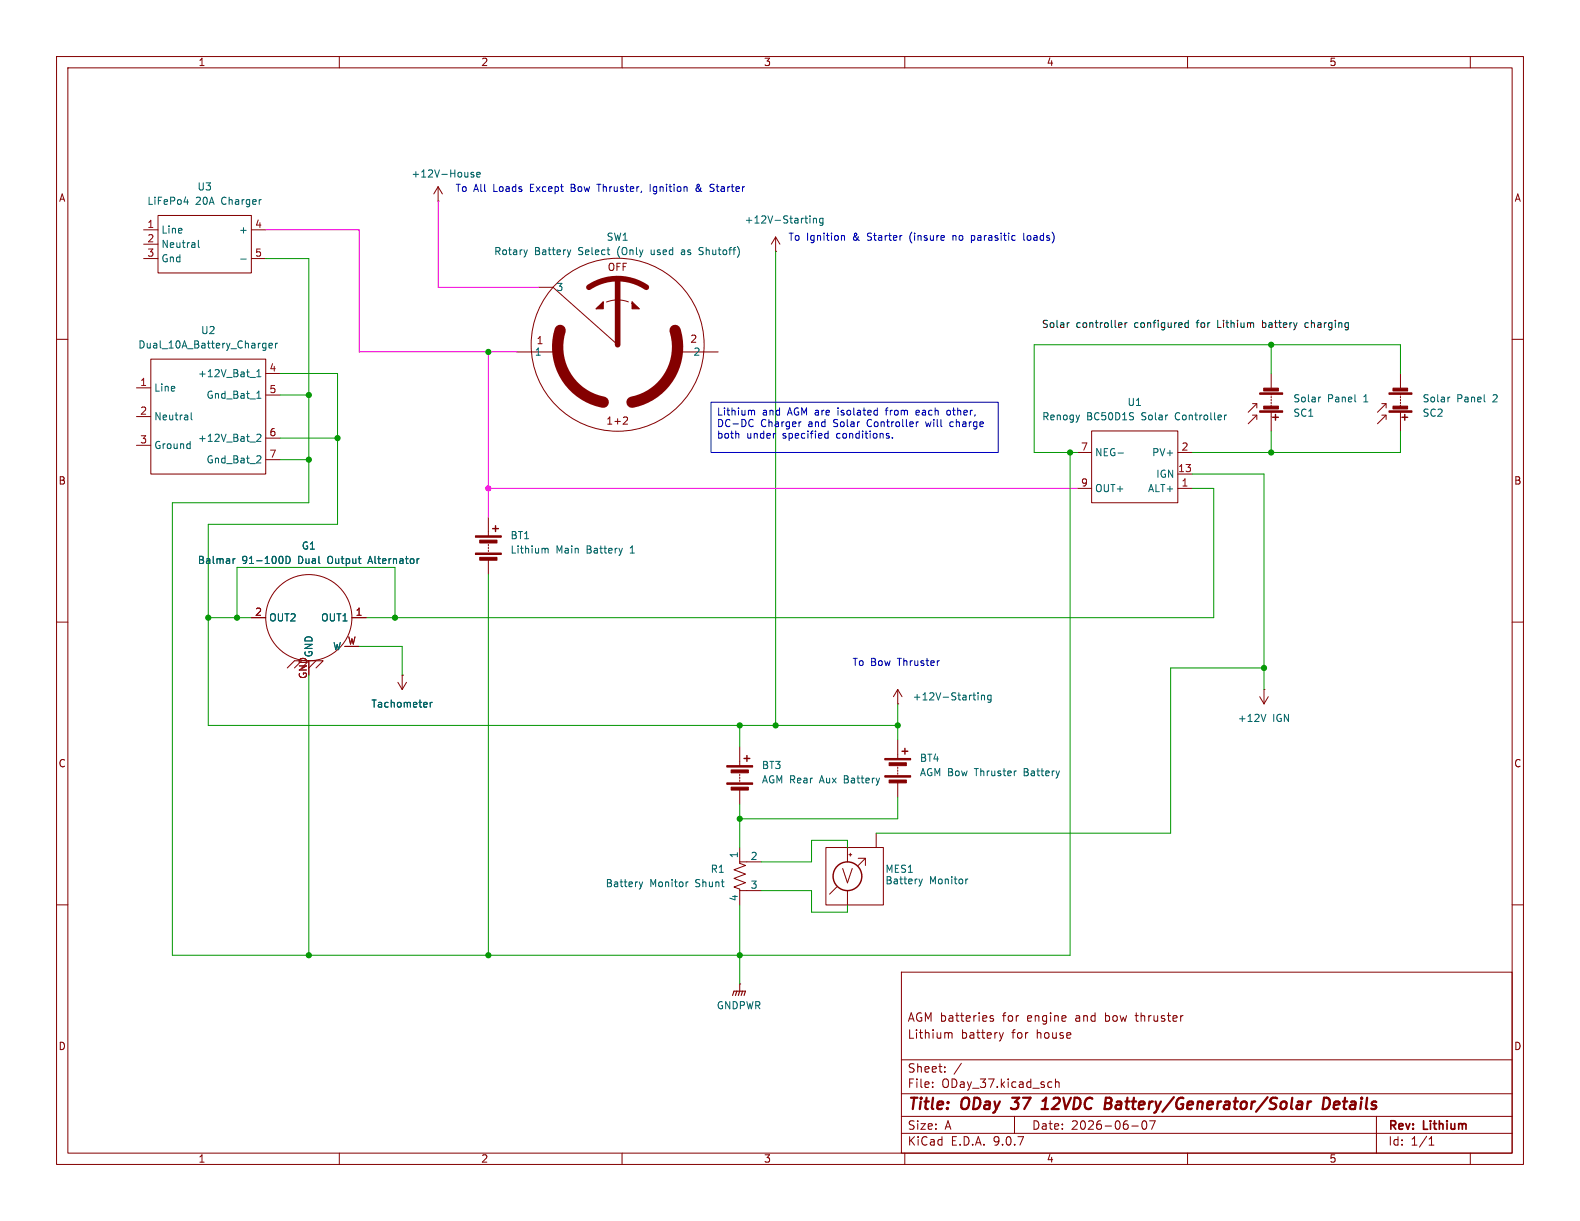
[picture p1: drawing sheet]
(kicad_sch
 (version 20250114)
 (generator "eeschema")
 (generator_version "9.0")
 (paper "A")
 (title_block
  (title "ODay 37 12VDC Battery/Generator/Solar Details")
  (date "2026-06-07")
  (rev "Lithium")
  (comment 1 "Lithium battery for house")
  (comment 2 "AGM batteries for engine and bow thruster"))
 (lib_symbols
  (symbol "Alternator:Balmar_Dual" (exclude_from_sim no) (in_bom yes) (on_board yes)
   (property "Reference" "G?" (at 0 2.54 0) (effects (font (size 1.27 1.27))))
   (property "Value" "Balmar_Dual_Output_Alternator" (at 0 0 0) (effects (font (size 1.27 1.27))))
   (property "Footprint" "" (at 0 0 0) (effects (font (size 1.27 1.27)) (hide yes)))
   (property "Datasheet" "" (at 0 0 0) (effects (font (size 1.27 1.27)) (hide yes)))
   (property "Description" "" (at 0 0 0) (effects (font (size 1.27 1.27)) (hide yes)))
   (symbol "Balmar_Dual_0_1"
    (polyline (pts (xy -2.54 -16.51) (xy -3.81 -17.78)) (stroke (width 0) (type default)) (fill (type none)))
    (polyline (pts (xy -2.54 -16.51) (xy 2.54 -16.51) (xy 1.27 -17.78)) (stroke (width 0) (type default)) (fill (type none)))
    (polyline (pts (xy -1.27 -16.51) (xy -2.54 -17.78)) (stroke (width 0) (type default)) (fill (type none)))
    (circle (center 0 -8.89) (radius 7.62) (stroke (width 0) (type default)) (fill (type none)))
    (polyline (pts (xy 0 -16.51) (xy -1.27 -17.78)) (stroke (width 0) (type default)) (fill (type none)))
    (polyline (pts (xy 1.27 -16.51) (xy 0 -17.78)) (stroke (width 0) (type default)) (fill (type none))))
   (symbol "Balmar_Dual_1_1"
    (pin output line (at -10.16 -8.89 0) (length 2.54) (name "OUT2" (effects (font (size 1.27 1.27)))) (number "2" (effects (font (size 1.27 1.27)))))
    (pin output line (at 0 -19.05 90) (length 2.54) (name "GND" (effects (font (size 1.27 1.27)))) (number "GND" (effects (font (size 1.27 1.27)))))
    (pin output line (at 8.89 -13.97 180) (length 2.54) (name "W" (effects (font (size 1.27 1.27)))) (number "W" (effects (font (size 1.27 1.27)))))
    (pin output line (at 10.16 -8.89 180) (length 2.54) (name "OUT1" (effects (font (size 1.27 1.27)))) (number "1" (effects (font (size 1.27 1.27))))))
   (embedded_fonts no))
  (symbol "Battery_Charger:Dual_10A_Battery_Charger" (exclude_from_sim no) (in_bom yes) (on_board yes)
   (property "Reference" "U?" (at 0 0 0) (effects (font (size 1.27 1.27))))
   (property "Value" "Dual_10A_Battery_Charger" (at 0 -2.032 0) (effects (font (size 1.27 1.27))))
   (property "Footprint" "" (at 0 0 0) (effects (font (size 1.27 1.27)) (hide yes)))
   (property "Datasheet" "" (at 0 0 0) (effects (font (size 1.27 1.27)) (hide yes)))
   (property "Description" "" (at 0 0 0) (effects (font (size 1.27 1.27)) (hide yes)))
   (symbol "Dual_10A_Battery_Charger_0_1"
    (rectangle (start -10.16 -3.81) (end 10.16 -24.13) (stroke (width 0) (type default)) (fill (type none))))
   (symbol "Dual_10A_Battery_Charger_1_1"
    (pin input line (at -12.7 -8.89 0) (length 2.54) (name "Line" (effects (font (size 1.27 1.27)))) (number "1" (effects (font (size 1.27 1.27)))))
    (pin input line (at -12.7 -13.97 0) (length 2.54) (name "Neutral" (effects (font (size 1.27 1.27)))) (number "2" (effects (font (size 1.27 1.27)))))
    (pin input line (at -12.7 -19.05 0) (length 2.54) (name "Ground" (effects (font (size 1.27 1.27)))) (number "3" (effects (font (size 1.27 1.27)))))
    (pin output line (at 12.7 -6.35 180) (length 2.54) (name "+12V_Bat_1" (effects (font (size 1.27 1.27)))) (number "4" (effects (font (size 1.27 1.27)))))
    (pin output line (at 12.7 -10.16 180) (length 2.54) (name "Gnd_Bat_1" (effects (font (size 1.27 1.27)))) (number "5" (effects (font (size 1.27 1.27)))))
    (pin output line (at 12.7 -17.78 180) (length 2.54) (name "+12V_Bat_2" (effects (font (size 1.27 1.27)))) (number "6" (effects (font (size 1.27 1.27)))))
    (pin output line (at 12.7 -21.59 180) (length 2.54) (name "Gnd_Bat_2" (effects (font (size 1.27 1.27)))) (number "7" (effects (font (size 1.27 1.27))))))
   (embedded_fonts no))
  (symbol "Battery_Charger:LiFePo4 20A Charger" (exclude_from_sim no) (in_bom yes) (on_board yes)
   (property "Reference" "U" (at 0 1.524 0) (effects (font (size 1.27 1.27))))
   (property "Value" "LiFePo4 20A Charger" (at 9.906 -0.254 0) (effects (font (size 1.27 1.27))))
   (property "Footprint" "" (at 0 0 0) (effects (font (size 1.27 1.27)) (hide yes)))
   (property "Datasheet" "" (at 0 0 0) (effects (font (size 1.27 1.27)) (hide yes)))
   (property "Description" "" (at 0 0 0) (effects (font (size 1.27 1.27)) (hide yes)))
   (symbol "LiFePo4 20A Charger_0_1"
    (rectangle (start 0 -1.27) (end 16.51 -11.43) (stroke (width 0) (type default)) (fill (type none))))
   (symbol "LiFePo4 20A Charger_1_1"
    (pin input line (at -2.54 -3.81 0) (length 2.54) (name "Line" (effects (font (size 1.27 1.27)))) (number "1" (effects (font (size 1.27 1.27)))))
    (pin input line (at -2.54 -6.35 0) (length 2.54) (name "Neutral" (effects (font (size 1.27 1.27)))) (number "2" (effects (font (size 1.27 1.27)))))
    (pin input line (at -2.54 -8.89 0) (length 2.54) (name "Gnd" (effects (font (size 1.27 1.27)))) (number "3" (effects (font (size 1.27 1.27)))))
    (pin output line (at 19.05 -3.81 180) (length 2.54) (name "+" (effects (font (size 1.27 1.27)))) (number "4" (effects (font (size 1.27 1.27)))))
    (pin output line (at 19.05 -8.89 180) (length 2.54) (name "-" (effects (font (size 1.27 1.27)))) (number "5" (effects (font (size 1.27 1.27))))))
   (embedded_fonts no))
  (symbol "Device:Battery"
   (pin_numbers (hide yes))
   (pin_names
    (offset 0) (hide yes)) (exclude_from_sim no) (in_bom yes) (on_board yes)
   (property "Reference" "BT" (at 2.54 2.54 0) (effects (font (size 1.27 1.27)) (justify left)))
   (property "Value" "Battery" (at 2.54 0 0) (effects (font (size 1.27 1.27)) (justify left)))
   (property "Footprint" "" (at 0 1.524 90) (effects (font (size 1.27 1.27)) (hide yes)))
   (property "Datasheet" "~" (at 0 1.524 90) (effects (font (size 1.27 1.27)) (hide yes)))
   (property "Description" "Multiple-cell battery" (at 0 0 0) (effects (font (size 1.27 1.27)) (hide yes)))
   (symbol "Battery_0_1"
    (rectangle (start -2.286 1.778) (end 2.286 1.524) (stroke (width 0) (type default)) (fill (type outline)))
    (rectangle (start -2.286 -1.27) (end 2.286 -1.524) (stroke (width 0) (type default)) (fill (type outline)))
    (rectangle (start -1.524 1.016) (end 1.524 0.508) (stroke (width 0) (type default)) (fill (type outline)))
    (rectangle (start -1.524 -2.032) (end 1.524 -2.54) (stroke (width 0) (type default)) (fill (type outline)))
    (polyline (pts (xy 0 1.778) (xy 0 2.54)) (stroke (width 0) (type default)) (fill (type none)))
    (polyline (pts (xy 0 0) (xy 0 0.254)) (stroke (width 0) (type default)) (fill (type none)))
    (polyline (pts (xy 0 -0.508) (xy 0 -0.254)) (stroke (width 0) (type default)) (fill (type none)))
    (polyline (pts (xy 0 -1.016) (xy 0 -0.762)) (stroke (width 0) (type default)) (fill (type none)))
    (polyline (pts (xy 0.762 3.048) (xy 1.778 3.048)) (stroke (width 0.254) (type default)) (fill (type none)))
    (polyline (pts (xy 1.27 3.556) (xy 1.27 2.54)) (stroke (width 0.254) (type default)) (fill (type none))))
   (symbol "Battery_1_1"
    (pin passive line (at 0 5.08 270) (length 2.54) (name "+" (effects (font (size 1.27 1.27)))) (number "1" (effects (font (size 1.27 1.27)))))
    (pin passive line (at 0 -5.08 90) (length 2.54) (name "-" (effects (font (size 1.27 1.27)))) (number "2" (effects (font (size 1.27 1.27))))))
   (embedded_fonts no))
  (symbol "Device:R_Shunt_US"
   (pin_numbers (hide yes))
   (pin_names
    (offset 0)) (exclude_from_sim no) (in_bom yes) (on_board yes)
   (property "Reference" "R" (at -5.08 0 90) (effects (font (size 1.27 1.27))))
   (property "Value" "R_Shunt_US" (at -3.048 0 90) (effects (font (size 1.27 1.27))))
   (property "Footprint" "" (at -1.778 0 90) (effects (font (size 1.27 1.27)) (hide yes)))
   (property "Datasheet" "~" (at 0 0 0) (effects (font (size 1.27 1.27)) (hide yes)))
   (property "Description" "Shunt resistor, US symbol" (at 0 0 0) (effects (font (size 1.27 1.27)) (hide yes)))
   (symbol "R_Shunt_US_1_1"
    (polyline (pts (xy 0 2.286) (xy 0 2.54)) (stroke (width 0) (type default)) (fill (type none)))
    (polyline (pts (xy 0 2.286) (xy 1.016 1.905) (xy 0 1.524) (xy -1.016 1.143) (xy 0 0.762)) (stroke (width 0) (type default)) (fill (type none)))
    (polyline (pts (xy 0 0.762) (xy 1.016 0.381) (xy 0 0) (xy -1.016 -0.381) (xy 0 -0.762)) (stroke (width 0) (type default)) (fill (type none)))
    (polyline (pts (xy 0 -0.762) (xy 1.016 -1.143) (xy 0 -1.524) (xy -1.016 -1.905) (xy 0 -2.286)) (stroke (width 0) (type default)) (fill (type none)))
    (polyline (pts (xy 0 -2.286) (xy 0 -2.54)) (stroke (width 0) (type default)) (fill (type none)))
    (polyline (pts (xy 0 -2.54) (xy 1.27 -2.54)) (stroke (width 0) (type default)) (fill (type none)))
    (polyline (pts (xy 1.27 2.54) (xy 0 2.54)) (stroke (width 0) (type default)) (fill (type none)))
    (pin passive line (at 0 5.08 270) (length 2.54) (name "1" (effects (font (size 1.27 1.27)))) (number "1" (effects (font (size 1.27 1.27)))))
    (pin passive line (at 0 -5.08 90) (length 2.54) (name "4" (effects (font (size 1.27 1.27)))) (number "4" (effects (font (size 1.27 1.27)))))
    (pin passive line (at 3.81 2.54 180) (length 2.54) (name "2" (effects (font (size 1.27 1.27)))) (number "2" (effects (font (size 1.27 1.27)))))
    (pin passive line (at 3.81 -2.54 180) (length 2.54) (name "3" (effects (font (size 1.27 1.27)))) (number "3" (effects (font (size 1.27 1.27))))))
   (embedded_fonts no))
  (symbol "Device:Solar_Cells"
   (pin_numbers (hide yes))
   (pin_names
    (offset 0) (hide yes)) (exclude_from_sim no) (in_bom yes) (on_board yes)
   (property "Reference" "SC" (at 2.54 2.54 0) (effects (font (size 1.27 1.27)) (justify left)))
   (property "Value" "Solar_Cells" (at 2.54 0 0) (effects (font (size 1.27 1.27)) (justify left)))
   (property "Footprint" "" (at 0 1.524 90) (effects (font (size 1.27 1.27)) (hide yes)))
   (property "Datasheet" "~" (at 0 1.524 90) (effects (font (size 1.27 1.27)) (hide yes)))
   (property "Description" "Multiple solar cells" (at 0 0 0) (effects (font (size 1.27 1.27)) (hide yes)))
   (symbol "Solar_Cells_0_1"
    (polyline (pts (xy -2.54 3.048) (xy -2.54 2.286) (xy -3.302 2.286)) (stroke (width 0) (type default)) (fill (type none)))
    (polyline (pts (xy -2.54 2.286) (xy -4.064 3.81)) (stroke (width 0) (type default)) (fill (type none)))
    (polyline (pts (xy -2.54 1.016) (xy -2.54 0.254) (xy -3.302 0.254)) (stroke (width 0) (type default)) (fill (type none)))
    (polyline (pts (xy -2.54 0.254) (xy -4.064 1.778)) (stroke (width 0) (type default)) (fill (type none)))
    (rectangle (start -2.032 1.778) (end 2.032 1.524) (stroke (width 0) (type default)) (fill (type outline)))
    (rectangle (start -2.032 -1.397) (end 2.032 -1.651) (stroke (width 0) (type default)) (fill (type outline)))
    (rectangle (start -1.3208 1.1938) (end 1.27 0.6858) (stroke (width 0) (type default)) (fill (type outline)))
    (rectangle (start -1.3208 -1.9812) (end 1.27 -2.4892) (stroke (width 0) (type default)) (fill (type outline)))
    (polyline (pts (xy 0 1.778) (xy 0 2.54)) (stroke (width 0) (type default)) (fill (type none)))
    (polyline (pts (xy 0 0.508) (xy 0 0.762)) (stroke (width 0) (type default)) (fill (type none)))
    (polyline (pts (xy 0 0) (xy 0 0.254)) (stroke (width 0) (type default)) (fill (type none)))
    (polyline (pts (xy 0 -0.508) (xy 0 -0.254)) (stroke (width 0) (type default)) (fill (type none)))
    (polyline (pts (xy 0 -1.016) (xy 0 -0.762)) (stroke (width 0) (type default)) (fill (type none)))
    (polyline (pts (xy 0 -1.524) (xy 0 -1.27)) (stroke (width 0) (type default)) (fill (type none)))
    (polyline (pts (xy 0.254 2.667) (xy 1.27 2.667)) (stroke (width 0.254) (type default)) (fill (type none)))
    (polyline (pts (xy 0.762 3.175) (xy 0.762 2.159)) (stroke (width 0.254) (type default)) (fill (type none))))
   (symbol "Solar_Cells_1_1"
    (pin passive line (at 0 5.08 270) (length 2.54) (name "+" (effects (font (size 1.27 1.27)))) (number "1" (effects (font (size 1.27 1.27)))))
    (pin passive line (at 0 -5.08 90) (length 2.54) (name "-" (effects (font (size 1.27 1.27)))) (number "2" (effects (font (size 1.27 1.27))))))
   (embedded_fonts no))
  (symbol "Device:Voltmeter_DC"
   (pin_numbers (hide yes))
   (pin_names
    (offset 0.0254) (hide yes)) (exclude_from_sim no) (in_bom yes) (on_board yes)
   (property "Reference" "MES1" (at 6.604 1.27 0) (effects (font (size 1.27 1.27)) (justify left)))
   (property "Value" "Battery Monitor" (at 6.604 -0.762 0) (effects (font (size 1.27 1.27)) (justify left)))
   (property "Footprint" "" (at 0 2.54 90) (effects (font (size 1.27 1.27)) (hide yes)))
   (property "Datasheet" "~" (at 0 2.54 90) (effects (font (size 1.27 1.27)) (hide yes)))
   (property "Description" "DC voltmeter" (at 0 0 0) (effects (font (size 1.27 1.27)) (hide yes)))
   (symbol "Voltmeter_DC_0_0"
    (polyline (pts (xy -3.175 -3.175) (xy -1.905 -1.905)) (stroke (width 0) (type default)) (fill (type none)))
    (polyline (pts (xy 1.905 3.175) (xy 3.175 3.175) (xy 3.175 1.905)) (stroke (width 0) (type default)) (fill (type none)))
    (polyline (pts (xy 1.905 1.905) (xy 3.175 3.175)) (stroke (width 0) (type default)) (fill (type none)))
    (text "V" (at 0 0 0) (effects (font (size 2.54 2.54)))))
   (symbol "Voltmeter_DC_0_1"
    (rectangle (start -3.81 5.08) (end 6.35 -5.08) (stroke (width 0) (type default)) (fill (type none)))
    (circle (center 0 0) (radius 2.54) (stroke (width 0.254) (type default)) (fill (type none)))
    (polyline (pts (xy 0.254 3.81) (xy 0.762 3.81)) (stroke (width 0) (type default)) (fill (type none)))
    (polyline (pts (xy 0.508 4.064) (xy 0.508 3.556)) (stroke (width 0) (type default)) (fill (type none))))
   (symbol "Voltmeter_DC_1_1"
    (pin passive line (at 0 5.08 270) (length 2.54) (name "+" (effects (font (size 1.27 1.27)))) (number "2" (effects (font (size 1.27 1.27)))))
    (pin passive line (at 0 -5.08 90) (length 2.54) (name "-" (effects (font (size 1.27 1.27)))) (number "1" (effects (font (size 1.27 1.27)))))
    (pin input line (at 5.08 7.62 270) (length 2.54) (name "Pwr" (effects (font (size 1.27 1.27)))) (number "3" (effects (font (size 1.27 1.27))))))
   (embedded_fonts no))
  (symbol "Power_Switch:Rotary_Battery_Select" (exclude_from_sim no) (in_bom yes) (on_board yes)
   (property "Reference" "SW?" (at 0 1.778 0) (effects (font (size 1.27 1.27))))
   (property "Value" "Rotary_Battery_Select" (at 0 0 0) (effects (font (size 1.27 1.27))))
   (property "Footprint" "" (at 0 0 0) (effects (font (size 1.27 1.27)) (hide yes)))
   (property "Datasheet" "" (at 0 0 0) (effects (font (size 1.27 1.27)) (hide yes)))
   (property "Description" "" (at 0 0 0) (effects (font (size 1.27 1.27)) (hide yes)))
   (symbol "Rotary_Battery_Select_0_1"
    (polyline (pts (xy -15.24 -19.05) (xy -10.16 -19.05)) (stroke (width 0) (type default)) (fill (type none)))
    (polyline (pts (xy -11.43 -7.62) (xy 0 -17.78)) (stroke (width 0) (type default)) (fill (type none)))
    (polyline (pts (xy 0 -17.78) (xy 0 -6.35)) (stroke (width 1) (type default)) (fill (type none)))
    (circle (center 0 -17.78) (radius 15.2928) (stroke (width 0) (type default)) (fill (type none)))
    (polyline (pts (xy 15.24 -19.05) (xy 10.16 -19.05)) (stroke (width 0) (type default)) (fill (type none))))
   (symbol "Rotary_Battery_Select_1_1"
    (polyline (pts (xy -3.81 -11.43) (xy -2.54 -10.16) (xy -2.54 -11.43) (xy -3.81 -11.43)) (stroke (width 0) (type default)) (fill (type outline)))
    (arc (start -2.54 -27.94) (mid -9.1854 -23.2912) (end -10.16 -15.24) (stroke (width 2) (type default)) (fill (type none)))
    (arc (start -5.08 -7.62) (mid 0 -6.0819) (end 5.08 -7.62) (stroke (width 1) (type default)) (fill (type none)))
    (arc (start -3.81 -11.43) (mid 0 -9.8519) (end 3.81 -11.43) (stroke (width 0) (type dash)) (fill (type none)))
    (arc (start 10.16 -15.24) (mid 9.1836 -23.2901) (end 2.54 -27.94) (stroke (width 2) (type default)) (fill (type none)))
    (polyline (pts (xy 3.81 -11.43) (xy 2.54 -10.16) (xy 2.54 -11.43) (xy 3.81 -11.43)) (stroke (width 0) (type default)) (fill (type outline)))
    (text "1" (at -13.716 -17.018 0) (effects (font (size 1.27 1.27))))
    (text "OFF" (at 0 -4.064 0) (effects (font (size 1.27 1.27))))
    (text "1+2" (at 0 -31.242 0) (effects (font (size 1.27 1.27))))
    (text "2" (at 13.462 -16.764 0) (effects (font (size 1.27 1.27))))
    (pin output line (at -17.78 -19.05 0) (length 2.54) (name "1" (effects (font (size 1.27 1.27)))) (number "" (effects (font (size 1.27 1.27)))))
    (pin input line (at -13.97 -7.62 0) (length 2.54) (name "3" (effects (font (size 1.27 1.27)))) (number "" (effects (font (size 1.27 1.27)))))
    (pin output line (at 17.78 -19.05 180) (length 2.54) (name "2" (effects (font (size 1.27 1.27)))) (number "" (effects (font (size 1.27 1.27))))))
   (embedded_fonts no))
  (symbol "Solar_Controller:Solar_Controller" (exclude_from_sim no) (in_bom yes) (on_board yes)
   (property "Reference" "U1" (at 0 1.27 0) (effects (font (size 1.27 1.27))))
   (property "Value" "Renogy BC50D1S Solar Controller" (at 0 -1.27 0) (effects (font (size 1.27 1.27))))
   (property "Footprint" "" (at 0 0 0) (effects (font (size 1.27 1.27)) (hide yes)))
   (property "Datasheet" "" (at 0 0 0) (effects (font (size 1.27 1.27)) (hide yes)))
   (property "Description" "" (at 0 0 0) (effects (font (size 1.27 1.27)) (hide yes)))
   (symbol "Solar_Controller_0_1"
    (rectangle (start -7.62 -3.81) (end 7.62 -16.51) (stroke (width 0) (type default)) (fill (type none))))
   (symbol "Solar_Controller_1_1"
    (pin input line (at -10.16 -7.62 0) (length 2.54) (name "PV+" (effects (font (size 1.27 1.27)))) (number "2" (effects (font (size 1.27 1.27)))))
    (pin input line (at -10.16 -11.43 0) (length 2.54) (name "IGN" (effects (font (size 1.27 1.27)))) (number "13" (effects (font (size 1.27 1.27)))))
    (pin bidirectional line (at -10.16 -13.97 0) (length 2.54) (name "ALT+" (effects (font (size 1.27 1.27)))) (number "1" (effects (font (size 1.27 1.27)))))
    (pin bidirectional line (at 10.16 -7.62 180) (length 2.54) (name "NEG-" (effects (font (size 1.27 1.27)))) (number "7" (effects (font (size 1.27 1.27)))))
    (pin output line (at 10.16 -13.97 180) (length 2.54) (name "OUT+" (effects (font (size 1.27 1.27)))) (number "9" (effects (font (size 1.27 1.27))))))
   (embedded_fonts no))
  (symbol "power:+12V"
   (power)
   (pin_numbers (hide yes))
   (pin_names
    (offset 0) (hide yes)) (exclude_from_sim no) (in_bom yes) (on_board yes)
   (property "Reference" "#PWR" (at 0 -3.81 0) (effects (font (size 1.27 1.27)) (hide yes)))
   (property "Value" "+12V" (at 0 3.556 0) (effects (font (size 1.27 1.27))))
   (property "Footprint" "" (at 0 0 0) (effects (font (size 1.27 1.27)) (hide yes)))
   (property "Datasheet" "" (at 0 0 0) (effects (font (size 1.27 1.27)) (hide yes)))
   (property "Description" "Power symbol creates a global label with name \"+12V\"" (at 0 0 0) (effects (font (size 1.27 1.27)) (hide yes)))
   (symbol "+12V_0_1"
    (polyline (pts (xy -0.762 1.27) (xy 0 2.54)) (stroke (width 0) (type default)) (fill (type none)))
    (polyline (pts (xy 0 2.54) (xy 0.762 1.27)) (stroke (width 0) (type default)) (fill (type none)))
    (polyline (pts (xy 0 0) (xy 0 2.54)) (stroke (width 0) (type default)) (fill (type none))))
   (symbol "+12V_1_1"
    (pin power_in line (at 0 0 90) (length 0) (name "~" (effects (font (size 1.27 1.27)))) (number "1" (effects (font (size 1.27 1.27))))))
   (embedded_fonts no))
  (symbol "power:+12VA"
   (power)
   (pin_numbers (hide yes))
   (pin_names
    (offset 0) (hide yes)) (exclude_from_sim no) (in_bom yes) (on_board yes)
   (property "Reference" "#PWR" (at 0 -3.81 0) (effects (font (size 1.27 1.27)) (hide yes)))
   (property "Value" "+12VA" (at 0 3.556 0) (effects (font (size 1.27 1.27))))
   (property "Footprint" "" (at 0 0 0) (effects (font (size 1.27 1.27)) (hide yes)))
   (property "Datasheet" "" (at 0 0 0) (effects (font (size 1.27 1.27)) (hide yes)))
   (property "Description" "Power symbol creates a global label with name \"+12VA\"" (at 0 0 0) (effects (font (size 1.27 1.27)) (hide yes)))
   (symbol "+12VA_0_1"
    (polyline (pts (xy -0.762 1.27) (xy 0 2.54)) (stroke (width 0) (type default)) (fill (type none)))
    (polyline (pts (xy 0 2.54) (xy 0.762 1.27)) (stroke (width 0) (type default)) (fill (type none)))
    (polyline (pts (xy 0 0) (xy 0 2.54)) (stroke (width 0) (type default)) (fill (type none))))
   (symbol "+12VA_1_1"
    (pin power_in line (at 0 0 90) (length 0) (name "~" (effects (font (size 1.27 1.27)))) (number "1" (effects (font (size 1.27 1.27))))))
   (embedded_fonts no))
  (symbol "power:GNDPWR"
   (power)
   (pin_numbers (hide yes))
   (pin_names
    (offset 0) (hide yes)) (exclude_from_sim no) (in_bom yes) (on_board yes)
   (property "Reference" "#PWR" (at 0 -5.08 0) (effects (font (size 1.27 1.27)) (hide yes)))
   (property "Value" "GNDPWR" (at 0 -3.302 0) (effects (font (size 1.27 1.27))))
   (property "Footprint" "" (at 0 -1.27 0) (effects (font (size 1.27 1.27)) (hide yes)))
   (property "Datasheet" "" (at 0 -1.27 0) (effects (font (size 1.27 1.27)) (hide yes)))
   (property "Description" "Power symbol creates a global label with name \"GNDPWR\" , global ground" (at 0 0 0) (effects (font (size 1.27 1.27)) (hide yes)))
   (symbol "GNDPWR_0_1"
    (polyline (pts (xy -1.016 -1.27) (xy -1.27 -2.032) (xy -1.27 -2.032)) (stroke (width 0.2032) (type default)) (fill (type none)))
    (polyline (pts (xy -0.508 -1.27) (xy -0.762 -2.032) (xy -0.762 -2.032)) (stroke (width 0.2032) (type default)) (fill (type none)))
    (polyline (pts (xy 0 -1.27) (xy 0 0)) (stroke (width 0) (type default)) (fill (type none)))
    (polyline (pts (xy 0 -1.27) (xy -0.254 -2.032) (xy -0.254 -2.032)) (stroke (width 0.2032) (type default)) (fill (type none)))
    (polyline (pts (xy 0.508 -1.27) (xy 0.254 -2.032) (xy 0.254 -2.032)) (stroke (width 0.2032) (type default)) (fill (type none)))
    (polyline (pts (xy 1.016 -1.27) (xy -1.016 -1.27) (xy -1.016 -1.27)) (stroke (width 0.2032) (type default)) (fill (type none)))
    (polyline (pts (xy 1.016 -1.27) (xy 0.762 -2.032) (xy 0.762 -2.032) (xy 0.762 -2.032)) (stroke (width 0.2032) (type default)) (fill (type none))))
   (symbol "GNDPWR_1_1"
    (pin power_in line (at 0 0 270) (length 0) (name "~" (effects (font (size 1.27 1.27)))) (number "1" (effects (font (size 1.27 1.27))))))
   (embedded_fonts no)))
 (text "To All Loads Except Bow Thruster, Ignition & Starter"
  (exclude_from_sim no)
  (at 106.172 33.528 0)
  (effects (font (size 1.27 1.27))))
 (text "To Ignition & Starter (insure no parasitic loads)"
  (exclude_from_sim no)
  (at 163.068 42.164 0)
  (effects (font (size 1.27 1.27))))
 (text "To Bow Thruster"
  (exclude_from_sim no)
  (at 158.496 117.348 0)
  (effects (font (size 1.27 1.27))))
 (text_box "Lithium and AGM are isolated from each other, \nDC-DC Charger and Solar Controller will charge\nboth under specified conditions."
  (exclude_from_sim no)
  (at 125.73 71.12 0)
  (size 50.8 8.89)
  (margins 0.9525 0.9525 0.9525 0.9525)
  (stroke (width 0.0254) (type solid))
  (fill (type none))
  (effects (font (size 1.27 1.27)) (justify left top)))
 (junction
  (at 54.61 69.85)
  (diameter 0)
  (color 0 0 0 0))
 (junction
  (at 130.81 168.91)
  (diameter 0)
  (color 0 0 0 0))
 (junction
  (at 86.36 168.91)
  (diameter 0)
  (color 0 0 0 0))
 (junction
  (at 54.61 168.91)
  (diameter 0)
  (color 0 0 0 0))
 (junction
  (at 158.75 128.27)
  (diameter 0)
  (color 0 0 0 0))
 (junction
  (at 223.52 118.11)
  (diameter 0)
  (color 0 0 0 0))
 (junction
  (at 59.69 77.47)
  (diameter 0)
  (color 0 0 0 0))
 (junction
  (at 189.23 80.01)
  (diameter 0)
  (color 0 0 0 0))
 (junction
  (at 130.81 128.27)
  (diameter 0)
  (color 0 0 0 0))
 (junction
  (at 130.81 144.78)
  (diameter 0)
  (color 0 0 0 0))
 (junction
  (at 54.61 81.28)
  (diameter 0)
  (color 0 0 0 0))
 (junction
  (at 86.36 62.23)
  (diameter 0)
  (color 0 0 0 0))
 (junction
  (at 41.91 109.22)
  (diameter 0)
  (color 0 0 0 0))
 (junction
  (at 224.79 60.96)
  (diameter 0)
  (color 0 0 0 0))
 (junction
  (at 36.83 109.22)
  (diameter 0)
  (color 0 0 0 0))
 (junction
  (at 69.85 109.22)
  (diameter 0)
  (color 0 0 0 0))
 (junction
  (at 137.16 128.27)
  (diameter 0)
  (color 0 0 0 0))
 (junction
  (at 224.79 80.01)
  (diameter 0)
  (color 0 0 0 0))
 (junction
  (at 86.36 86.36)
  (diameter 0)
  (color 255 0 255 1))
 (wire
  (pts (xy 54.61 168.91) (xy 86.36 168.91))
  (stroke (width 0) (type default)))
 (wire
  (pts (xy 49.53 81.28) (xy 54.61 81.28))
  (stroke (width 0) (type default)))
 (wire
  (pts (xy 54.61 88.9) (xy 30.48 88.9))
  (stroke (width 0) (type default)))
 (wire
  (pts (xy 210.82 86.36) (xy 214.63 86.36))
  (stroke (width 0) (type default)))
 (wire
  (pts (xy 86.36 62.23) (xy 86.36 86.36))
  (stroke (width 0) (type default) (color 255 0 255 1)))
 (wire
  (pts (xy 46.99 45.72) (xy 54.61 45.72))
  (stroke (width 0) (type default)))
 (wire
  (pts (xy 247.65 66.04) (xy 247.65 60.96))
  (stroke (width 0) (type default)))
 (wire
  (pts (xy 54.61 119.38) (xy 54.61 168.91))
  (stroke (width 0) (type default)))
 (wire
  (pts (xy 210.82 83.82) (xy 223.52 83.82))
  (stroke (width 0) (type default)))
 (wire
  (pts (xy 77.47 50.8) (xy 95.25 50.8))
  (stroke (width 0) (type default) (color 255 0 255 1)))
 (wire
  (pts (xy 182.88 60.96) (xy 224.79 60.96))
  (stroke (width 0) (type default)))
 (wire
  (pts (xy 69.85 109.22) (xy 214.63 109.22))
  (stroke (width 0) (type default)))
 (wire
  (pts (xy 59.69 92.71) (xy 36.83 92.71))
  (stroke (width 0) (type default)))
 (wire
  (pts (xy 69.85 100.33) (xy 69.85 109.22))
  (stroke (width 0) (type default)))
 (wire
  (pts (xy 30.48 168.91) (xy 54.61 168.91))
  (stroke (width 0) (type default)))
 (wire
  (pts (xy 149.86 148.59) (xy 149.86 149.86))
  (stroke (width 0) (type default)))
 (wire
  (pts (xy 223.52 118.11) (xy 223.52 121.92))
  (stroke (width 0) (type default)))
 (wire
  (pts (xy 189.23 168.91) (xy 130.81 168.91))
  (stroke (width 0) (type default)))
 (wire
  (pts (xy 63.5 114.3) (xy 71.12 114.3))
  (stroke (width 0) (type default)))
 (wire
  (pts (xy 59.69 66.04) (xy 59.69 77.47))
  (stroke (width 0) (type default)))
 (wire
  (pts (xy 77.47 50.8) (xy 77.47 35.56))
  (stroke (width 0) (type default) (color 255 0 255 1)))
 (wire
  (pts (xy 214.63 109.22) (xy 214.63 86.36))
  (stroke (width 0) (type default)))
 (wire
  (pts (xy 44.45 109.22) (xy 41.91 109.22))
  (stroke (width 0) (type default)))
 (wire
  (pts (xy 49.53 66.04) (xy 59.69 66.04))
  (stroke (width 0) (type default)))
 (wire
  (pts (xy 86.36 86.36) (xy 190.5 86.36))
  (stroke (width 0) (type default) (color 255 0 255 1)))
 (wire
  (pts (xy 207.01 118.11) (xy 223.52 118.11))
  (stroke (width 0) (type default)))
 (wire
  (pts (xy 143.51 157.48) (xy 143.51 161.29))
  (stroke (width 0) (type default)))
 (wire
  (pts (xy 130.81 160.02) (xy 130.81 168.91))
  (stroke (width 0) (type default)))
 (wire
  (pts (xy 130.81 144.78) (xy 130.81 149.86))
  (stroke (width 0) (type default)))
 (wire
  (pts (xy 207.01 147.32) (xy 207.01 118.11))
  (stroke (width 0) (type default)))
 (wire
  (pts (xy 86.36 168.91) (xy 130.81 168.91))
  (stroke (width 0) (type default)))
 (wire
  (pts (xy 247.65 76.2) (xy 247.65 80.01))
  (stroke (width 0) (type default)))
 (wire
  (pts (xy 223.52 83.82) (xy 223.52 118.11))
  (stroke (width 0) (type default)))
 (wire
  (pts (xy 130.81 128.27) (xy 137.16 128.27))
  (stroke (width 0) (type default)))
 (wire
  (pts (xy 63.5 40.64) (xy 46.99 40.64))
  (stroke (width 0) (type default) (color 255 0 255 1)))
 (wire
  (pts (xy 143.51 148.59) (xy 149.86 148.59))
  (stroke (width 0) (type default)))
 (wire
  (pts (xy 224.79 80.01) (xy 247.65 80.01))
  (stroke (width 0) (type default)))
 (wire
  (pts (xy 41.91 109.22) (xy 41.91 100.33))
  (stroke (width 0) (type default)))
 (wire
  (pts (xy 137.16 128.27) (xy 158.75 128.27))
  (stroke (width 0) (type default)))
 (wire
  (pts (xy 91.44 62.23) (xy 86.36 62.23))
  (stroke (width 0) (type default) (color 255 0 255 1)))
 (wire
  (pts (xy 224.79 80.01) (xy 224.79 76.2))
  (stroke (width 0) (type default)))
 (wire
  (pts (xy 49.53 69.85) (xy 54.61 69.85))
  (stroke (width 0) (type default)))
 (wire
  (pts (xy 143.51 152.4) (xy 143.51 148.59))
  (stroke (width 0) (type default)))
 (wire
  (pts (xy 86.36 86.36) (xy 86.36 91.44))
  (stroke (width 0) (type default) (color 255 0 255 1)))
 (wire
  (pts (xy 137.16 44.45) (xy 137.16 128.27))
  (stroke (width 0) (type default)))
 (wire
  (pts (xy 64.77 109.22) (xy 69.85 109.22))
  (stroke (width 0) (type default)))
 (wire
  (pts (xy 210.82 80.01) (xy 224.79 80.01))
  (stroke (width 0) (type default)))
 (wire
  (pts (xy 224.79 60.96) (xy 224.79 66.04))
  (stroke (width 0) (type default)))
 (wire
  (pts (xy 224.79 60.96) (xy 247.65 60.96))
  (stroke (width 0) (type default)))
 (wire
  (pts (xy 158.75 144.78) (xy 158.75 140.97))
  (stroke (width 0) (type default)))
 (wire
  (pts (xy 63.5 62.23) (xy 63.5 40.64))
  (stroke (width 0) (type default) (color 255 0 255 1)))
 (wire
  (pts (xy 158.75 128.27) (xy 158.75 130.81))
  (stroke (width 0) (type default)))
 (wire
  (pts (xy 154.94 147.32) (xy 207.01 147.32))
  (stroke (width 0) (type default)))
 (wire
  (pts (xy 158.75 124.46) (xy 158.75 128.27))
  (stroke (width 0) (type default)))
 (wire
  (pts (xy 49.53 77.47) (xy 59.69 77.47))
  (stroke (width 0) (type default)))
 (wire
  (pts (xy 130.81 142.24) (xy 130.81 144.78))
  (stroke (width 0) (type default)))
 (wire
  (pts (xy 182.88 80.01) (xy 189.23 80.01))
  (stroke (width 0) (type default)))
 (wire
  (pts (xy 54.61 81.28) (xy 54.61 88.9))
  (stroke (width 0) (type default)))
 (wire
  (pts (xy 143.51 161.29) (xy 149.86 161.29))
  (stroke (width 0) (type default)))
 (wire
  (pts (xy 86.36 101.6) (xy 86.36 168.91))
  (stroke (width 0) (type default)))
 (wire
  (pts (xy 36.83 92.71) (xy 36.83 109.22))
  (stroke (width 0) (type default)))
 (wire
  (pts (xy 130.81 144.78) (xy 158.75 144.78))
  (stroke (width 0) (type default)))
 (wire
  (pts (xy 36.83 128.27) (xy 130.81 128.27))
  (stroke (width 0) (type default)))
 (wire
  (pts (xy 30.48 88.9) (xy 30.48 168.91))
  (stroke (width 0) (type default)))
 (wire
  (pts (xy 86.36 62.23) (xy 63.5 62.23))
  (stroke (width 0) (type default) (color 255 0 255 1)))
 (wire
  (pts (xy 134.62 157.48) (xy 143.51 157.48))
  (stroke (width 0) (type default)))
 (wire
  (pts (xy 71.12 114.3) (xy 71.12 119.38))
  (stroke (width 0) (type default)))
 (wire
  (pts (xy 189.23 80.01) (xy 190.5 80.01))
  (stroke (width 0) (type default)))
 (wire
  (pts (xy 130.81 168.91) (xy 130.81 173.99))
  (stroke (width 0) (type default)))
 (wire
  (pts (xy 130.81 132.08) (xy 130.81 128.27))
  (stroke (width 0) (type default)))
 (wire
  (pts (xy 149.86 161.29) (xy 149.86 160.02))
  (stroke (width 0) (type default)))
 (wire
  (pts (xy 59.69 77.47) (xy 59.69 92.71))
  (stroke (width 0) (type default)))
 (wire
  (pts (xy 41.91 109.22) (xy 36.83 109.22))
  (stroke (width 0) (type default)))
 (wire
  (pts (xy 36.83 109.22) (xy 36.83 128.27))
  (stroke (width 0) (type default)))
 (wire
  (pts (xy 54.61 69.85) (xy 54.61 81.28))
  (stroke (width 0) (type default)))
 (wire
  (pts (xy 134.62 152.4) (xy 143.51 152.4))
  (stroke (width 0) (type default)))
 (wire
  (pts (xy 54.61 45.72) (xy 54.61 69.85))
  (stroke (width 0) (type default)))
 (wire
  (pts (xy 182.88 80.01) (xy 182.88 60.96))
  (stroke (width 0) (type default)))
 (wire
  (pts (xy 189.23 80.01) (xy 189.23 168.91))
  (stroke (width 0) (type default)))
 (wire
  (pts (xy 41.91 100.33) (xy 69.85 100.33))
  (stroke (width 0) (type default)))
 (label "Solar controller configured for Lithium battery charging"
  (at 184.15 58.42 0)
  (effects (font (size 1.27 1.27)) (justify left bottom)))
 (symbol
  (lib_id "Device:Battery")
  (at 158.75 135.89 0)
  (unit 1)
  (exclude_from_sim no)
  (in_bom yes)
  (on_board yes)
  (dnp no)
  (fields_autoplaced yes)
  (property "Reference" "BT4" (at 162.56 134.0484 0) (effects (font (size 1.27 1.27)) (justify left)))
  (property "Value" "AGM Bow Thruster Battery" (at 162.56 136.5884 0) (effects (font (size 1.27 1.27)) (justify left)))
  (property "Footprint" "" (at 158.75 134.366 90) (effects (font (size 1.27 1.27)) (hide yes)))
  (property "Datasheet" "~" (at 158.75 134.366 90) (effects (font (size 1.27 1.27)) (hide yes)))
  (property "Description" "Multiple-cell battery" (at 158.75 135.89 0) (effects (font (size 1.27 1.27)) (hide yes)))
  (pin "2")
  (pin "1"))
 (symbol
  (lib_id "power:+12V")
  (at 137.16 44.45 0)
  (unit 1)
  (exclude_from_sim no)
  (in_bom yes)
  (on_board yes)
  (dnp no)
  (property "Reference" "#PWR04" (at 137.16 48.26 0) (effects (font (size 1.27 1.27)) (hide yes)))
  (property "Value" "+12V-Starting" (at 131.572 38.862 0) (effects (font (size 1.27 1.27)) (justify left)))
  (property "Footprint" "" (at 137.16 44.45 0) (effects (font (size 1.27 1.27)) (hide yes)))
  (property "Datasheet" "" (at 137.16 44.45 0) (effects (font (size 1.27 1.27)) (hide yes)))
  (property "Description" "Power symbol creates a global label with name \"+12V\"" (at 137.16 44.45 0) (effects (font (size 1.27 1.27)) (hide yes)))
  (pin "1"))
 (symbol
  (lib_id "power:+12VA")
  (at 71.12 119.38 0)
  (mirror x)
  (unit 1)
  (exclude_from_sim no)
  (in_bom yes)
  (on_board yes)
  (dnp no)
  (property "Reference" "#PWR06" (at 71.12 115.57 0) (effects (font (size 1.27 1.27)) (hide yes)))
  (property "Value" "Tachometer" (at 71.12 124.46 0) (effects (font (size 1.27 1.27))))
  (property "Footprint" "" (at 71.12 119.38 0) (effects (font (size 1.27 1.27)) (hide yes)))
  (property "Datasheet" "" (at 71.12 119.38 0) (effects (font (size 1.27 1.27)) (hide yes)))
  (property "Description" "Power symbol creates a global label with name \"+12VA\"" (at 71.12 119.38 0) (effects (font (size 1.27 1.27)) (hide yes)))
  (pin "1"))
 (symbol
  (lib_id "power:+12VA")
  (at 158.75 124.46 0)
  (unit 1)
  (exclude_from_sim no)
  (in_bom yes)
  (on_board yes)
  (dnp no)
  (fields_autoplaced yes)
  (property "Reference" "#PWR03" (at 158.75 128.27 0) (effects (font (size 1.27 1.27)) (hide yes)))
  (property "Value" "+12V-Starting" (at 161.29 123.1899 0) (effects (font (size 1.27 1.27)) (justify left)))
  (property "Footprint" "" (at 158.75 124.46 0) (effects (font (size 1.27 1.27)) (hide yes)))
  (property "Datasheet" "" (at 158.75 124.46 0) (effects (font (size 1.27 1.27)) (hide yes)))
  (property "Description" "Power symbol creates a global label with name \"+12VA\"" (at 158.75 124.46 0) (effects (font (size 1.27 1.27)) (hide yes)))
  (pin "1"))
 (symbol
  (lib_id "Device:Solar_Cells")
  (at 224.79 71.12 0)
  (mirror x)
  (unit 1)
  (exclude_from_sim no)
  (in_bom yes)
  (on_board yes)
  (dnp no)
  (property "Reference" "SC1" (at 228.6 73.0251 0) (effects (font (size 1.27 1.27)) (justify left)))
  (property "Value" "Solar Panel 1" (at 228.6 70.4851 0) (effects (font (size 1.27 1.27)) (justify left)))
  (property "Footprint" "" (at 224.79 72.644 90) (effects (font (size 1.27 1.27)) (hide yes)))
  (property "Datasheet" "~" (at 224.79 72.644 90) (effects (font (size 1.27 1.27)) (hide yes)))
  (property "Description" "Multiple solar cells" (at 224.79 71.12 0) (effects (font (size 1.27 1.27)) (hide yes)))
  (pin "1")
  (pin "2"))
 (symbol
  (lib_id "Device:Battery")
  (at 130.81 137.16 0)
  (unit 1)
  (exclude_from_sim no)
  (in_bom yes)
  (on_board yes)
  (dnp no)
  (fields_autoplaced yes)
  (property "Reference" "BT3" (at 134.62 135.3184 0) (effects (font (size 1.27 1.27)) (justify left)))
  (property "Value" "AGM Rear Aux Battery" (at 134.62 137.8584 0) (effects (font (size 1.27 1.27)) (justify left)))
  (property "Footprint" "" (at 130.81 135.636 90) (effects (font (size 1.27 1.27)) (hide yes)))
  (property "Datasheet" "~" (at 130.81 135.636 90) (effects (font (size 1.27 1.27)) (hide yes)))
  (property "Description" "Multiple-cell battery" (at 130.81 137.16 0) (effects (font (size 1.27 1.27)) (hide yes)))
  (pin "2")
  (pin "1"))
 (symbol
  (lib_id "Solar_Controller:Solar_Controller")
  (at 200.66 72.39 0)
  (mirror y)
  (unit 1)
  (exclude_from_sim no)
  (in_bom yes)
  (on_board yes)
  (dnp no)
  (property "Reference" "U1" (at 200.66 71.12 0) (effects (font (size 1.27 1.27))))
  (property "Value" "Renogy BC50D1S Solar Controller" (at 200.66 73.66 0) (effects (font (size 1.27 1.27))))
  (property "Footprint" "" (at 200.66 72.39 0) (effects (font (size 1.27 1.27)) (hide yes)))
  (property "Datasheet" "" (at 200.66 72.39 0) (effects (font (size 1.27 1.27)) (hide yes)))
  (property "Description" "" (at 200.66 72.39 0) (effects (font (size 1.27 1.27)) (hide yes)))
  (pin "1")
  (pin "2")
  (pin "7")
  (pin "9")
  (pin "13"))
 (symbol
  (lib_id "power:+12VA")
  (at 223.52 121.92 0)
  (mirror x)
  (unit 1)
  (exclude_from_sim no)
  (in_bom yes)
  (on_board yes)
  (dnp no)
  (property "Reference" "#PWR05" (at 223.52 118.11 0) (effects (font (size 1.27 1.27)) (hide yes)))
  (property "Value" "+12V IGN" (at 223.52 127 0) (effects (font (size 1.27 1.27))))
  (property "Footprint" "" (at 223.52 121.92 0) (effects (font (size 1.27 1.27)) (hide yes)))
  (property "Datasheet" "" (at 223.52 121.92 0) (effects (font (size 1.27 1.27)) (hide yes)))
  (property "Description" "Power symbol creates a global label with name \"+12VA\"" (at 223.52 121.92 0) (effects (font (size 1.27 1.27)) (hide yes)))
  (pin "1"))
 (symbol
  (lib_id "Device:R_Shunt_US")
  (at 130.81 154.94 0)
  (unit 1)
  (exclude_from_sim no)
  (in_bom yes)
  (on_board yes)
  (dnp no)
  (fields_autoplaced yes)
  (property "Reference" "R1" (at 128.27 153.6699 0) (effects (font (size 1.27 1.27)) (justify right)))
  (property "Value" "Battery Monitor Shunt" (at 128.27 156.2099 0) (effects (font (size 1.27 1.27)) (justify right)))
  (property "Footprint" "" (at 129.032 154.94 90) (effects (font (size 1.27 1.27)) (hide yes)))
  (property "Datasheet" "~" (at 130.81 154.94 0) (effects (font (size 1.27 1.27)) (hide yes)))
  (property "Description" "Shunt resistor, US symbol" (at 130.81 154.94 0) (effects (font (size 1.27 1.27)) (hide yes)))
  (pin "1")
  (pin "3")
  (pin "4")
  (pin "2"))
 (symbol
  (lib_id "Device:Battery")
  (at 86.36 96.52 0)
  (unit 1)
  (exclude_from_sim no)
  (in_bom yes)
  (on_board yes)
  (dnp no)
  (fields_autoplaced yes)
  (property "Reference" "BT1" (at 90.17 94.6784 0) (effects (font (size 1.27 1.27)) (justify left)))
  (property "Value" "Lithium Main Battery 1" (at 90.17 97.2184 0) (effects (font (size 1.27 1.27)) (justify left)))
  (property "Footprint" "" (at 86.36 94.996 90) (effects (font (size 1.27 1.27)) (hide yes)))
  (property "Datasheet" "~" (at 86.36 94.996 90) (effects (font (size 1.27 1.27)) (hide yes)))
  (property "Description" "Multiple-cell battery" (at 86.36 96.52 0) (effects (font (size 1.27 1.27)) (hide yes)))
  (pin "2")
  (pin "1"))
 (symbol
  (lib_id "Device:Solar_Cells")
  (at 247.65 71.12 0)
  (mirror x)
  (unit 1)
  (exclude_from_sim no)
  (in_bom yes)
  (on_board yes)
  (dnp no)
  (property "Reference" "SC2" (at 251.46 73.0251 0) (effects (font (size 1.27 1.27)) (justify left)))
  (property "Value" "Solar Panel 2" (at 251.46 70.4851 0) (effects (font (size 1.27 1.27)) (justify left)))
  (property "Footprint" "" (at 247.65 72.644 90) (effects (font (size 1.27 1.27)) (hide yes)))
  (property "Datasheet" "~" (at 247.65 72.644 90) (effects (font (size 1.27 1.27)) (hide yes)))
  (property "Description" "Multiple solar cells" (at 247.65 71.12 0) (effects (font (size 1.27 1.27)) (hide yes)))
  (pin "2")
  (pin "1"))
 (symbol
  (lib_id "Power_Switch:Rotary_Battery_Select")
  (at 109.22 43.18 0)
  (unit 1)
  (exclude_from_sim no)
  (in_bom yes)
  (on_board yes)
  (dnp no)
  (fields_autoplaced yes)
  (property "Reference" "SW1" (at 109.22 41.91 0) (effects (font (size 1.27 1.27))))
  (property "Value" "Rotary Battery Select (Only used as Shutoff)" (at 109.22 44.45 0) (effects (font (size 1.27 1.27))))
  (property "Footprint" "" (at 109.22 43.18 0) (effects (font (size 1.27 1.27)) (hide yes)))
  (property "Datasheet" "" (at 109.22 43.18 0) (effects (font (size 1.27 1.27)) (hide yes)))
  (property "Description" "" (at 109.22 43.18 0) (effects (font (size 1.27 1.27)) (hide yes)))
  (pin "")
  (pin "")
  (pin ""))
 (symbol
  (lib_id "Alternator:Balmar_Dual")
  (at 54.61 100.33 0)
  (unit 1)
  (exclude_from_sim no)
  (in_bom yes)
  (on_board yes)
  (dnp no)
  (fields_autoplaced yes)
  (property "Reference" "G1" (at 54.61 96.52 0) (effects (font (size 1.27 1.27))))
  (property "Value" "Balmar 91-100D Dual Output Alternator" (at 54.61 99.06 0) (effects (font (size 1.27 1.27))))
  (property "Footprint" "" (at 54.61 100.33 0) (effects (font (size 1.27 1.27)) (hide yes)))
  (property "Datasheet" "" (at 54.61 100.33 0) (effects (font (size 1.27 1.27)) (hide yes)))
  (property "Description" "" (at 54.61 100.33 0) (effects (font (size 1.27 1.27)) (hide yes)))
  (pin "2")
  (pin "GND")
  (pin "W")
  (pin "1"))
 (symbol
  (lib_id "power:GNDPWR")
  (at 130.81 173.99 0)
  (unit 1)
  (exclude_from_sim no)
  (in_bom yes)
  (on_board yes)
  (dnp no)
  (fields_autoplaced yes)
  (property "Reference" "#PWR01" (at 130.81 179.07 0) (effects (font (size 1.27 1.27)) (hide yes)))
  (property "Value" "GNDPWR" (at 130.683 177.8 0) (effects (font (size 1.27 1.27))))
  (property "Footprint" "" (at 130.81 175.26 0) (effects (font (size 1.27 1.27)) (hide yes)))
  (property "Datasheet" "" (at 130.81 175.26 0) (effects (font (size 1.27 1.27)) (hide yes)))
  (property "Description" "Power symbol creates a global label with name \"GNDPWR\" , global ground" (at 130.81 173.99 0) (effects (font (size 1.27 1.27)) (hide yes)))
  (pin "1"))
 (symbol
  (lib_id "power:+12V")
  (at 77.47 35.56 0)
  (unit 1)
  (exclude_from_sim no)
  (in_bom yes)
  (on_board yes)
  (dnp no)
  (property "Reference" "#PWR02" (at 77.47 39.37 0) (effects (font (size 1.27 1.27)) (hide yes)))
  (property "Value" "+12V-House" (at 72.644 30.734 0) (effects (font (size 1.27 1.27)) (justify left)))
  (property "Footprint" "" (at 77.47 35.56 0) (effects (font (size 1.27 1.27)) (hide yes)))
  (property "Datasheet" "" (at 77.47 35.56 0) (effects (font (size 1.27 1.27)) (hide yes)))
  (property "Description" "Power symbol creates a global label with name \"+12V\"" (at 77.47 35.56 0) (effects (font (size 1.27 1.27)) (hide yes)))
  (pin "1"))
 (symbol
  (lib_id "Device:Voltmeter_DC")
  (at 149.86 154.94 0)
  (unit 1)
  (exclude_from_sim no)
  (in_bom yes)
  (on_board yes)
  (dnp no)
  (fields_autoplaced yes)
  (property "Reference" "MES1" (at 156.464 153.67 0) (effects (font (size 1.27 1.27)) (justify left)))
  (property "Value" "Battery Monitor" (at 156.464 155.702 0) (effects (font (size 1.27 1.27)) (justify left)))
  (property "Footprint" "" (at 149.86 152.4 90) (effects (font (size 1.27 1.27)) (hide yes)))
  (property "Datasheet" "~" (at 149.86 152.4 90) (effects (font (size 1.27 1.27)) (hide yes)))
  (property "Description" "DC voltmeter" (at 149.86 154.94 0) (effects (font (size 1.27 1.27)) (hide yes)))
  (pin "1")
  (pin "2")
  (pin "3"))
 (symbol
  (lib_id "Battery_Charger:LiFePo4 20A Charger")
  (at 27.94 36.83 0)
  (unit 1)
  (exclude_from_sim no)
  (in_bom yes)
  (on_board yes)
  (dnp no)
  (fields_autoplaced yes)
  (property "Reference" "U3" (at 36.195 33.02 0) (effects (font (size 1.27 1.27))))
  (property "Value" "LiFePo4 20A Charger" (at 36.195 35.56 0) (effects (font (size 1.27 1.27))))
  (property "Footprint" "" (at 27.94 36.83 0) (effects (font (size 1.27 1.27)) (hide yes)))
  (property "Datasheet" "" (at 27.94 36.83 0) (effects (font (size 1.27 1.27)) (hide yes)))
  (property "Description" "" (at 27.94 36.83 0) (effects (font (size 1.27 1.27)) (hide yes)))
  (pin "5")
  (pin "1")
  (pin "2")
  (pin "3")
  (pin "4"))
 (symbol
  (lib_id "Battery_Charger:Dual_10A_Battery_Charger")
  (at 36.83 59.69 0)
  (unit 1)
  (exclude_from_sim no)
  (in_bom yes)
  (on_board yes)
  (dnp no)
  (fields_autoplaced yes)
  (property "Reference" "U2" (at 36.83 58.42 0) (effects (font (size 1.27 1.27))))
  (property "Value" "Dual_10A_Battery_Charger" (at 36.83 60.96 0) (effects (font (size 1.27 1.27))))
  (property "Footprint" "" (at 36.83 59.69 0) (effects (font (size 1.27 1.27)) (hide yes)))
  (property "Datasheet" "" (at 36.83 59.69 0) (effects (font (size 1.27 1.27)) (hide yes)))
  (property "Description" "" (at 36.83 59.69 0) (effects (font (size 1.27 1.27)) (hide yes)))
  (pin "6")
  (pin "3")
  (pin "7")
  (pin "4")
  (pin "5")
  (pin "1")
  (pin "2"))
 (sheet_instances
  (path ""
   (page "1")))
 (embedded_fonts no))
